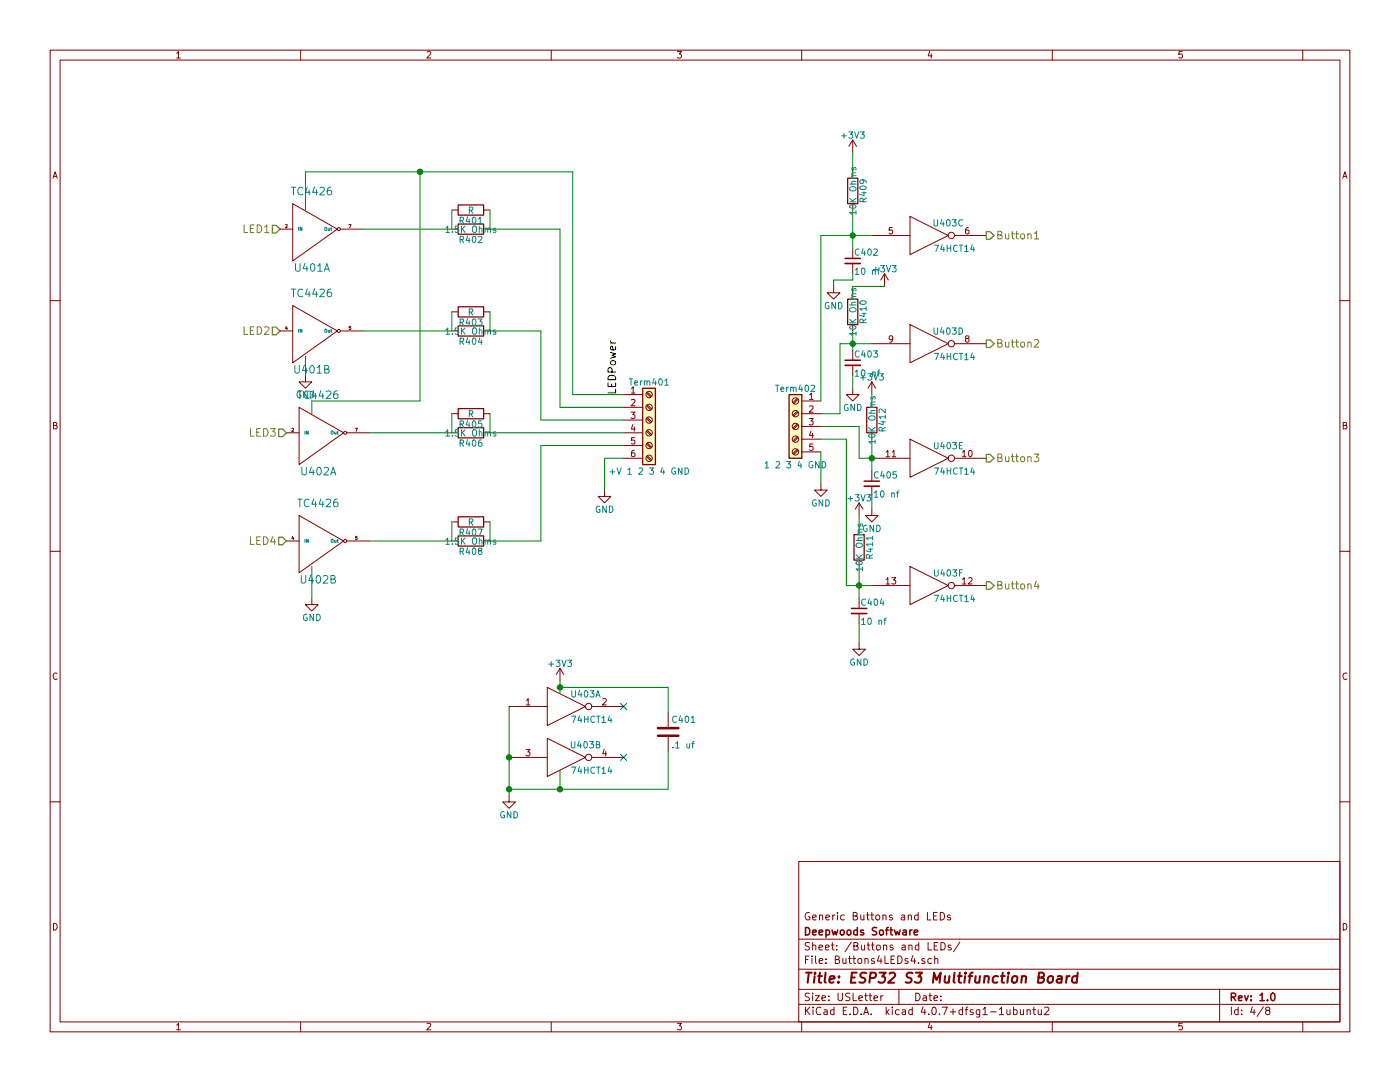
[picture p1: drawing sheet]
EESchema Schematic File Version 2
LIBS:power
LIBS:device
LIBS:switches
LIBS:relays
LIBS:motors
LIBS:transistors
LIBS:conn
LIBS:linear
LIBS:regul
LIBS:74xx
LIBS:cmos4000
LIBS:adc-dac
LIBS:memory
LIBS:xilinx
LIBS:microcontrollers
LIBS:dsp
LIBS:microchip
LIBS:analog_switches
LIBS:motorola
LIBS:texas
LIBS:intel
LIBS:audio
LIBS:interface
LIBS:digital-audio
LIBS:philips
LIBS:display
LIBS:cypress
LIBS:siliconi
LIBS:opto
LIBS:atmel
LIBS:contrib
LIBS:valves
LIBS:W25Q32JVSSIQ
LIBS:umh3n
LIBS:lm2574n-5
LIBS:tc442x
LIBS:4814p-2
LIBS:pca9685
LIBS:tbd62x83a
LIBS:sn65hvd233-ht
LIBS:mechanical
LIBS:graphic_symbols
LIBS:ESP32-S3
LIBS:ESP32-S3-MultiFunction-cache
LIBS:ESP32-S3-MultiFunction-rescue
LIBS:USBLC6-2SC6
EELAYER 25 0
EELAYER END
$Descr USLetter 11000 8500
encoding utf-8
Sheet 4 8
Title "ESP32 S3 Multifunction Board"
Date ""
Rev "1.0"
Comp "Deepwoods Software"
Comment1 "Generic Buttons and LEDs"
Comment2 ""
Comment3 ""
Comment4 ""
$EndDescr
$Comp
L TC4426 U402
U 1 1
P 2500 3400
AR Path="/62AF18BC" Ref="U402"  Part="1" 
AR Path="/62AF1547/62AF18BC" Ref="U402"  Part="1" 
F 0 "U402" H 2500 3100 60  0000 C CNN
F 1 "TC4426" H 2500 3700 60  0000 C CNN
F 2 "Housings_SOIC:SOIC-8_3.9x4.9mm_Pitch1.27mm" H 2500 3400 60  0001 C CNN
F 3 "" H 2500 3400 60  0000 C CNN
F 4 "579-TC1426COA713" H 2500 3400 60  0001 C CNN "Mouser Part Number"
	1    2500 3400
	1    0    0    -1  
$EndComp
$Comp
L TC4426 U402
U 2 1
P 2500 4250
AR Path="/62AF18BD" Ref="U402"  Part="2" 
AR Path="/62AF1547/62AF18BD" Ref="U402"  Part="2" 
F 0 "U402" H 2500 3950 60  0000 C CNN
F 1 "TC4426" H 2500 4550 60  0000 C CNN
F 2 "Housings_SOIC:SOIC-8_3.9x4.9mm_Pitch1.27mm" H 2500 4250 60  0001 C CNN
F 3 "" H 2500 4250 60  0000 C CNN
F 4 "579-TC1426COA713" H 2500 4250 60  0001 C CNN "Mouser Part Number"
	2    2500 4250
	1    0    0    -1  
$EndComp
$Comp
L R R402
U 1 1
P 3700 1800
F 0 "R402" V 3780 1800 50  0000 C CNN
F 1 "1.5K Ohms" V 3700 1800 50  0000 C CNN
F 2 "Resistors_SMD:R_0603" V 3630 1800 50  0001 C CNN
F 3 "" H 3700 1800 50  0001 C CNN
F 4 "71-CRCW06031K50JNEAC" V 3700 1800 60  0001 C CNN "Mouser Part Number"
	1    3700 1800
	0    1    1    0   
$EndComp
$Comp
L R R401
U 1 1
P 3700 1650
F 0 "R401" V 3780 1650 50  0000 C CNN
F 1 "R" V 3700 1650 50  0000 C CNN
F 2 "Resistors_THT:R_Axial_DIN0207_L6.3mm_D2.5mm_P7.62mm_Horizontal" V 3630 1650 50  0001 C CNN
F 3 "" H 3700 1650 50  0001 C CNN
	1    3700 1650
	0    1    1    0   
$EndComp
$Comp
L R R404
U 1 1
P 3700 2600
F 0 "R404" V 3780 2600 50  0000 C CNN
F 1 "1.5K Ohms" V 3700 2600 50  0000 C CNN
F 2 "Resistors_SMD:R_0603" V 3630 2600 50  0001 C CNN
F 3 "" H 3700 2600 50  0001 C CNN
F 4 "71-CRCW06031K50JNEAC" V 3700 2600 60  0001 C CNN "Mouser Part Number"
	1    3700 2600
	0    1    1    0   
$EndComp
$Comp
L R R403
U 1 1
P 3700 2450
F 0 "R403" V 3780 2450 50  0000 C CNN
F 1 "R" V 3700 2450 50  0000 C CNN
F 2 "Resistors_THT:R_Axial_DIN0207_L6.3mm_D2.5mm_P7.62mm_Horizontal" V 3630 2450 50  0001 C CNN
F 3 "" H 3700 2450 50  0001 C CNN
	1    3700 2450
	0    1    1    0   
$EndComp
$Comp
L R R406
U 1 1
P 3700 3400
F 0 "R406" V 3780 3400 50  0000 C CNN
F 1 "1.5K Ohms" V 3700 3400 50  0000 C CNN
F 2 "Resistors_SMD:R_0603" V 3630 3400 50  0001 C CNN
F 3 "" H 3700 3400 50  0001 C CNN
F 4 "71-CRCW06031K50JNEAC" V 3700 3400 60  0001 C CNN "Mouser Part Number"
	1    3700 3400
	0    1    1    0   
$EndComp
$Comp
L R R405
U 1 1
P 3700 3250
F 0 "R405" V 3780 3250 50  0000 C CNN
F 1 "R" V 3700 3250 50  0000 C CNN
F 2 "Resistors_THT:R_Axial_DIN0207_L6.3mm_D2.5mm_P7.62mm_Horizontal" V 3630 3250 50  0001 C CNN
F 3 "" H 3700 3250 50  0001 C CNN
	1    3700 3250
	0    1    1    0   
$EndComp
$Comp
L R R408
U 1 1
P 3700 4250
F 0 "R408" V 3780 4250 50  0000 C CNN
F 1 "1.5K Ohms" V 3700 4250 50  0000 C CNN
F 2 "Resistors_SMD:R_0603" V 3630 4250 50  0001 C CNN
F 3 "" H 3700 4250 50  0001 C CNN
F 4 "71-CRCW06031K50JNEAC" V 3700 4250 60  0001 C CNN "Mouser Part Number"
	1    3700 4250
	0    1    1    0   
$EndComp
$Comp
L R R407
U 1 1
P 3700 4100
F 0 "R407" V 3780 4100 50  0000 C CNN
F 1 "R" V 3700 4100 50  0000 C CNN
F 2 "Resistors_THT:R_Axial_DIN0207_L6.3mm_D2.5mm_P7.62mm_Horizontal" V 3630 4100 50  0001 C CNN
F 3 "" H 3700 4100 50  0001 C CNN
	1    3700 4100
	0    1    1    0   
$EndComp
$Comp
L Screw_Terminal_01x06 Term401
U 1 1
P 5100 3300
F 0 "Term401" H 5100 3600 50  0000 C CNN
F 1 "+V 1 2 3 4 GND" H 5100 2900 50  0000 C CNN
F 2 "Connectors_Terminal_Blocks:TerminalBlock_Pheonix_MPT-2.54mm_6pol" H 5100 3300 50  0001 C CNN
F 3 "" H 5100 3300 50  0001 C CNN
F 4 "651-1725698" H 5100 3300 60  0001 C CNN "Mouser Part Number"
	1    5100 3300
	1    0    0    -1  
$EndComp
$Comp
L GND #PWR024
U 1 1
P 4750 3850
F 0 "#PWR024" H 4750 3600 50  0001 C CNN
F 1 "GND" H 4750 3700 50  0000 C CNN
F 2 "" H 4750 3850 50  0001 C CNN
F 3 "" H 4750 3850 50  0001 C CNN
	1    4750 3850
	1    0    0    -1  
$EndComp
Text HLabel 2200 1800 0    60   Input ~ 0
LED1
Text HLabel 2200 2600 0    60   Input ~ 0
LED2
Text HLabel 2250 3400 0    60   Input ~ 0
LED3
Text HLabel 2250 4250 0    60   Input ~ 0
LED4
$Comp
L 74HC14 U403
U 3 1
P 7300 1850
F 0 "U403" H 7450 1950 50  0000 C CNN
F 1 "74HCT14" H 7500 1750 50  0000 C CNN
F 2 "Housings_SOIC:SOIC-14_3.9x8.7mm_Pitch1.27mm" H 7300 1850 50  0001 C CNN
F 3 "" H 7300 1850 50  0001 C CNN
F 4 "595-CD74HC14M " H 7300 1850 60  0001 C CNN "Mouser Part Number"
	3    7300 1850
	1    0    0    -1  
$EndComp
$Comp
L 74HC14 U403
U 4 1
P 7300 2700
F 0 "U403" H 7450 2800 50  0000 C CNN
F 1 "74HCT14" H 7500 2600 50  0000 C CNN
F 2 "Housings_SOIC:SOIC-14_3.9x8.7mm_Pitch1.27mm" H 7300 2700 50  0001 C CNN
F 3 "" H 7300 2700 50  0001 C CNN
	4    7300 2700
	1    0    0    -1  
$EndComp
$Comp
L 74HC14 U403
U 5 1
P 7300 3600
F 0 "U403" H 7450 3700 50  0000 C CNN
F 1 "74HCT14" H 7500 3500 50  0000 C CNN
F 2 "Housings_SOIC:SOIC-14_3.9x8.7mm_Pitch1.27mm" H 7300 3600 50  0001 C CNN
F 3 "" H 7300 3600 50  0001 C CNN
	5    7300 3600
	1    0    0    -1  
$EndComp
$Comp
L 74HC14 U403
U 6 1
P 7300 4600
F 0 "U403" H 7450 4700 50  0000 C CNN
F 1 "74HCT14" H 7500 4500 50  0000 C CNN
F 2 "Housings_SOIC:SOIC-14_3.9x8.7mm_Pitch1.27mm" H 7300 4600 50  0001 C CNN
F 3 "" H 7300 4600 50  0001 C CNN
	6    7300 4600
	1    0    0    -1  
$EndComp
$Comp
L 74HC14 U403
U 1 1
P 4450 5550
F 0 "U403" H 4600 5650 50  0000 C CNN
F 1 "74HCT14" H 4650 5450 50  0000 C CNN
F 2 "Housings_SOIC:SOIC-14_3.9x8.7mm_Pitch1.27mm" H 4450 5550 50  0001 C CNN
F 3 "" H 4450 5550 50  0001 C CNN
	1    4450 5550
	1    0    0    -1  
$EndComp
$Comp
L 74HC14 U403
U 2 1
P 4450 5950
F 0 "U403" H 4600 6050 50  0000 C CNN
F 1 "74HCT14" H 4650 5850 50  0000 C CNN
F 2 "Housings_SOIC:SOIC-14_3.9x8.7mm_Pitch1.27mm" H 4450 5950 50  0001 C CNN
F 3 "" H 4450 5950 50  0001 C CNN
	2    4450 5950
	1    0    0    -1  
$EndComp
$Comp
L GND #PWR025
U 1 1
P 4000 6250
F 0 "#PWR025" H 4000 6000 50  0001 C CNN
F 1 "GND" H 4000 6100 50  0000 C CNN
F 2 "" H 4000 6250 50  0001 C CNN
F 3 "" H 4000 6250 50  0001 C CNN
	1    4000 6250
	1    0    0    -1  
$EndComp
NoConn ~ 4900 5550
NoConn ~ 4900 5950
$Comp
L +3V3 #PWR026
U 1 1
P 4400 5350
F 0 "#PWR026" H 4400 5200 50  0001 C CNN
F 1 "+3V3" H 4400 5490 50  0000 C CNN
F 2 "" H 4400 5350 50  0001 C CNN
F 3 "" H 4400 5350 50  0001 C CNN
	1    4400 5350
	1    0    0    -1  
$EndComp
$Comp
L C C401
U 1 1
P 5250 5750
F 0 "C401" H 5275 5850 50  0000 L CNN
F 1 ".1 uf" H 5275 5650 50  0000 L CNN
F 2 "Capacitors_SMD:C_0603" H 5288 5600 50  0001 C CNN
F 3 "" H 5250 5750 50  0001 C CNN
F 4 "710-885012206095" H 5250 5750 60  0001 C CNN "Mouser Part Number"
	1    5250 5750
	1    0    0    -1  
$EndComp
$Comp
L Screw_Terminal_01x05 Term402
U 1 1
P 6250 3350
F 0 "Term402" H 6250 3650 50  0000 C CNN
F 1 "1 2 3 4 GND" H 6250 3050 50  0000 C CNN
F 2 "Connectors_Terminal_Blocks:TerminalBlock_Pheonix_MPT-2.54mm_5pol" H 6250 3350 50  0001 C CNN
F 3 "" H 6250 3350 50  0001 C CNN
F 4 "651-1725685" H 6250 3350 60  0001 C CNN "Mouser Part Number"
	1    6250 3350
	-1   0    0    -1  
$EndComp
$Comp
L GND #PWR027
U 1 1
P 6450 3800
F 0 "#PWR027" H 6450 3550 50  0001 C CNN
F 1 "GND" H 6450 3650 50  0000 C CNN
F 2 "" H 6450 3800 50  0001 C CNN
F 3 "" H 6450 3800 50  0001 C CNN
	1    6450 3800
	1    0    0    -1  
$EndComp
$Comp
L R R409
U 1 1
P 6700 1500
F 0 "R409" V 6780 1500 50  0000 C CNN
F 1 "10K Ohms" V 6700 1500 50  0000 C CNN
F 2 "Resistors_SMD:R_0603" V 6630 1500 50  0001 C CNN
F 3 "" H 6700 1500 50  0001 C CNN
F 4 "71-CRCW060310K0JNEBC" V 6700 1500 60  0001 C CNN "Mouser Part Number"
	1    6700 1500
	1    0    0    -1  
$EndComp
$Comp
L C_Small C402
U 1 1
P 6700 2050
F 0 "C402" H 6710 2120 50  0000 L CNN
F 1 "10 nf" H 6710 1970 50  0000 L CNN
F 2 "Capacitors_SMD:C_0603" H 6700 2050 50  0001 C CNN
F 3 "" H 6700 2050 50  0001 C CNN
F 4 "710-885382206002" H 6700 2050 60  0001 C CNN "Mouser Part Number"
	1    6700 2050
	1    0    0    -1  
$EndComp
$Comp
L R R410
U 1 1
P 6700 2450
F 0 "R410" V 6780 2450 50  0000 C CNN
F 1 "10K Ohms" V 6700 2450 50  0000 C CNN
F 2 "Resistors_SMD:R_0603" V 6630 2450 50  0001 C CNN
F 3 "" H 6700 2450 50  0001 C CNN
F 4 "71-CRCW060310K0JNEBC" V 6700 2450 60  0001 C CNN "Mouser Part Number"
	1    6700 2450
	1    0    0    -1  
$EndComp
$Comp
L R R412
U 1 1
P 6850 3300
F 0 "R412" V 6930 3300 50  0000 C CNN
F 1 "10K Ohms" V 6850 3300 50  0000 C CNN
F 2 "Resistors_SMD:R_0603" V 6780 3300 50  0001 C CNN
F 3 "" H 6850 3300 50  0001 C CNN
F 4 "71-CRCW060310K0JNEBC" V 6850 3300 60  0001 C CNN "Mouser Part Number"
	1    6850 3300
	1    0    0    -1  
$EndComp
$Comp
L R R411
U 1 1
P 6750 4300
F 0 "R411" V 6830 4300 50  0000 C CNN
F 1 "10K Ohms" V 6750 4300 50  0000 C CNN
F 2 "Resistors_SMD:R_0603" V 6680 4300 50  0001 C CNN
F 3 "" H 6750 4300 50  0001 C CNN
F 4 "71-CRCW060310K0JNEBC" V 6750 4300 60  0001 C CNN "Mouser Part Number"
	1    6750 4300
	1    0    0    -1  
$EndComp
$Comp
L C_Small C403
U 1 1
P 6700 2850
F 0 "C403" H 6710 2920 50  0000 L CNN
F 1 "10 nf" H 6710 2770 50  0000 L CNN
F 2 "Capacitors_SMD:C_0603" H 6700 2850 50  0001 C CNN
F 3 "" H 6700 2850 50  0001 C CNN
F 4 "710-885382206002" H 6700 2850 60  0001 C CNN "Mouser Part Number"
	1    6700 2850
	1    0    0    -1  
$EndComp
$Comp
L C_Small C405
U 1 1
P 6850 3800
F 0 "C405" H 6860 3870 50  0000 L CNN
F 1 "10 nf" H 6860 3720 50  0000 L CNN
F 2 "Capacitors_SMD:C_0603" H 6850 3800 50  0001 C CNN
F 3 "" H 6850 3800 50  0001 C CNN
F 4 "710-885382206002" H 6850 3800 60  0001 C CNN "Mouser Part Number"
	1    6850 3800
	1    0    0    -1  
$EndComp
$Comp
L C_Small C404
U 1 1
P 6750 4800
F 0 "C404" H 6760 4870 50  0000 L CNN
F 1 "10 nf" H 6760 4720 50  0000 L CNN
F 2 "Capacitors_SMD:C_0603" H 6750 4800 50  0001 C CNN
F 3 "" H 6750 4800 50  0001 C CNN
F 4 "710-885382206002" H 6750 4800 60  0001 C CNN "Mouser Part Number"
	1    6750 4800
	1    0    0    -1  
$EndComp
$Comp
L +3V3 #PWR028
U 1 1
P 6700 1200
F 0 "#PWR028" H 6700 1050 50  0001 C CNN
F 1 "+3V3" H 6700 1340 50  0000 C CNN
F 2 "" H 6700 1200 50  0001 C CNN
F 3 "" H 6700 1200 50  0001 C CNN
	1    6700 1200
	1    0    0    -1  
$EndComp
$Comp
L +3V3 #PWR029
U 1 1
P 6950 2250
F 0 "#PWR029" H 6950 2100 50  0001 C CNN
F 1 "+3V3" H 6950 2390 50  0000 C CNN
F 2 "" H 6950 2250 50  0001 C CNN
F 3 "" H 6950 2250 50  0001 C CNN
	1    6950 2250
	1    0    0    -1  
$EndComp
$Comp
L +3V3 #PWR030
U 1 1
P 6850 3100
F 0 "#PWR030" H 6850 2950 50  0001 C CNN
F 1 "+3V3" H 6850 3240 50  0000 C CNN
F 2 "" H 6850 3100 50  0001 C CNN
F 3 "" H 6850 3100 50  0001 C CNN
	1    6850 3100
	1    0    0    -1  
$EndComp
$Comp
L +3V3 #PWR031
U 1 1
P 6750 4050
F 0 "#PWR031" H 6750 3900 50  0001 C CNN
F 1 "+3V3" H 6750 4190 50  0000 C CNN
F 2 "" H 6750 4050 50  0001 C CNN
F 3 "" H 6750 4050 50  0001 C CNN
	1    6750 4050
	1    0    0    -1  
$EndComp
$Comp
L GND #PWR032
U 1 1
P 6550 2250
F 0 "#PWR032" H 6550 2000 50  0001 C CNN
F 1 "GND" H 6550 2100 50  0000 C CNN
F 2 "" H 6550 2250 50  0001 C CNN
F 3 "" H 6550 2250 50  0001 C CNN
	1    6550 2250
	1    0    0    -1  
$EndComp
$Comp
L GND #PWR033
U 1 1
P 6700 3050
F 0 "#PWR033" H 6700 2800 50  0001 C CNN
F 1 "GND" H 6700 2900 50  0000 C CNN
F 2 "" H 6700 3050 50  0001 C CNN
F 3 "" H 6700 3050 50  0001 C CNN
	1    6700 3050
	1    0    0    -1  
$EndComp
$Comp
L GND #PWR034
U 1 1
P 6850 4000
F 0 "#PWR034" H 6850 3750 50  0001 C CNN
F 1 "GND" H 6850 3850 50  0000 C CNN
F 2 "" H 6850 4000 50  0001 C CNN
F 3 "" H 6850 4000 50  0001 C CNN
	1    6850 4000
	1    0    0    -1  
$EndComp
$Comp
L GND #PWR035
U 1 1
P 6750 5050
F 0 "#PWR035" H 6750 4800 50  0001 C CNN
F 1 "GND" H 6750 4900 50  0000 C CNN
F 2 "" H 6750 5050 50  0001 C CNN
F 3 "" H 6750 5050 50  0001 C CNN
	1    6750 5050
	1    0    0    -1  
$EndComp
Text HLabel 7750 1850 2    60   Output ~ 0
Button1
Text HLabel 7750 2700 2    60   Output ~ 0
Button2
Text HLabel 7750 3600 2    60   Output ~ 0
Button3
Text HLabel 7750 4600 2    60   Output ~ 0
Button4
$Comp
L TC4426 U401
U 1 1
P 2450 1800
AR Path="/62AF18E3" Ref="U401"  Part="1" 
AR Path="/62AF1547/62AF18E3" Ref="U401"  Part="1" 
F 0 "U401" H 2450 1500 60  0000 C CNN
F 1 "TC4426" H 2450 2100 60  0000 C CNN
F 2 "Housings_SOIC:SOIC-8_3.9x4.9mm_Pitch1.27mm" H 2450 1800 60  0001 C CNN
F 3 "" H 2450 1800 60  0000 C CNN
F 4 "579-TC1426COA713" H 2450 1800 60  0001 C CNN "Mouser Part Number"
	1    2450 1800
	1    0    0    -1  
$EndComp
$Comp
L TC4426 U401
U 2 1
P 2450 2600
AR Path="/62AF18E4" Ref="U401"  Part="2" 
AR Path="/62AF1547/62AF18E4" Ref="U401"  Part="2" 
F 0 "U401" H 2450 2300 60  0000 C CNN
F 1 "TC4426" H 2450 2900 60  0000 C CNN
F 2 "Housings_SOIC:SOIC-8_3.9x4.9mm_Pitch1.27mm" H 2450 2600 60  0001 C CNN
F 3 "" H 2450 2600 60  0000 C CNN
F 4 "579-TC1426COA713" H 2450 2600 60  0001 C CNN "Mouser Part Number"
	2    2450 2600
	1    0    0    -1  
$EndComp
$Comp
L GND #PWR036
U 1 1
P 2400 2950
F 0 "#PWR036" H 2400 2700 50  0001 C CNN
F 1 "GND" H 2400 2800 50  0000 C CNN
F 2 "" H 2400 2950 50  0001 C CNN
F 3 "" H 2400 2950 50  0001 C CNN
	1    2400 2950
	1    0    0    -1  
$EndComp
$Comp
L GND #PWR037
U 1 1
P 2450 4700
F 0 "#PWR037" H 2450 4450 50  0001 C CNN
F 1 "GND" H 2450 4550 50  0000 C CNN
F 2 "" H 2450 4700 50  0001 C CNN
F 3 "" H 2450 4700 50  0001 C CNN
	1    2450 4700
	1    0    0    -1  
$EndComp
Wire Wire Line
	3550 1650 3550 1800
Wire Wire Line
	3850 1650 3850 1800
Wire Wire Line
	3550 2450 3550 2600
Wire Wire Line
	3850 2450 3850 2600
Wire Wire Line
	3550 3250 3550 3400
Wire Wire Line
	3850 3250 3850 3400
Wire Wire Line
	3550 4100 3550 4250
Wire Wire Line
	3850 4100 3850 4250
Wire Wire Line
	4900 3600 4750 3600
Wire Wire Line
	4750 3600 4750 3850
Wire Wire Line
	4000 5550 4000 6250
Connection ~ 4000 5950
Wire Wire Line
	4000 6200 5250 6200
Wire Wire Line
	4400 6200 4400 6050
Connection ~ 4000 6200
Wire Wire Line
	4400 5350 4400 5450
Wire Wire Line
	5250 5600 5250 5400
Wire Wire Line
	5250 5400 4400 5400
Wire Wire Line
	5250 6200 5250 5900
Connection ~ 4400 6200
Wire Wire Line
	6450 3550 6450 3800
Wire Wire Line
	6450 3150 6450 1850
Wire Wire Line
	6450 1850 6850 1850
Wire Wire Line
	6450 3250 6600 3250
Wire Wire Line
	6600 3250 6600 2700
Wire Wire Line
	6600 2700 6850 2700
Wire Wire Line
	6450 3350 6750 3350
Wire Wire Line
	6750 3350 6750 3600
Wire Wire Line
	6750 3600 6850 3600
Wire Wire Line
	6450 3450 6650 3450
Wire Wire Line
	6650 3450 6650 4600
Wire Wire Line
	6650 4600 6850 4600
Wire Wire Line
	6750 5050 6750 4900
Wire Wire Line
	6750 4450 6750 4700
Connection ~ 6750 4600
Wire Wire Line
	6750 4050 6750 4150
Wire Wire Line
	6850 3900 6850 4000
Wire Wire Line
	6850 3450 6850 3700
Connection ~ 6850 3600
Wire Wire Line
	6850 3150 6850 3100
Wire Wire Line
	6700 3050 6700 2950
Wire Wire Line
	6700 2600 6700 2750
Connection ~ 6700 2700
Wire Wire Line
	6700 2250 6700 2300
Wire Wire Line
	6700 2250 6950 2250
Wire Wire Line
	6700 2150 6700 2200
Wire Wire Line
	6700 2200 6550 2200
Wire Wire Line
	6550 2200 6550 2250
Wire Wire Line
	6700 1650 6700 1950
Connection ~ 6700 1850
Wire Wire Line
	6700 1200 6700 1350
Wire Wire Line
	2400 1650 2400 1350
Wire Wire Line
	2400 1350 4500 1350
Wire Wire Line
	4500 1350 4500 3100
Wire Wire Line
	4500 3100 4900 3100
Wire Wire Line
	2450 3250 2450 3150
Wire Wire Line
	2450 3150 3300 3150
Wire Wire Line
	3300 3150 3300 1350
Connection ~ 3300 1350
Wire Wire Line
	3550 1800 2850 1800
Wire Wire Line
	3850 1800 4400 1800
Wire Wire Line
	4400 1800 4400 3200
Wire Wire Line
	4400 3200 4900 3200
Wire Wire Line
	3550 2600 2850 2600
Wire Wire Line
	3850 2600 4250 2600
Wire Wire Line
	4250 2600 4250 3300
Wire Wire Line
	4250 3300 4900 3300
Wire Wire Line
	3550 3400 2900 3400
Wire Wire Line
	3850 3400 4900 3400
Wire Wire Line
	3550 4250 2900 4250
Wire Wire Line
	4900 3500 4250 3500
Wire Wire Line
	4250 3500 4250 4250
Wire Wire Line
	4250 4250 3850 4250
Wire Wire Line
	2400 2950 2400 2800
Wire Wire Line
	2450 4700 2450 4450
Text Label 4850 3100 1    60   ~ 0
LEDPower
Connection ~ 4400 5400
$EndSCHEMATC
